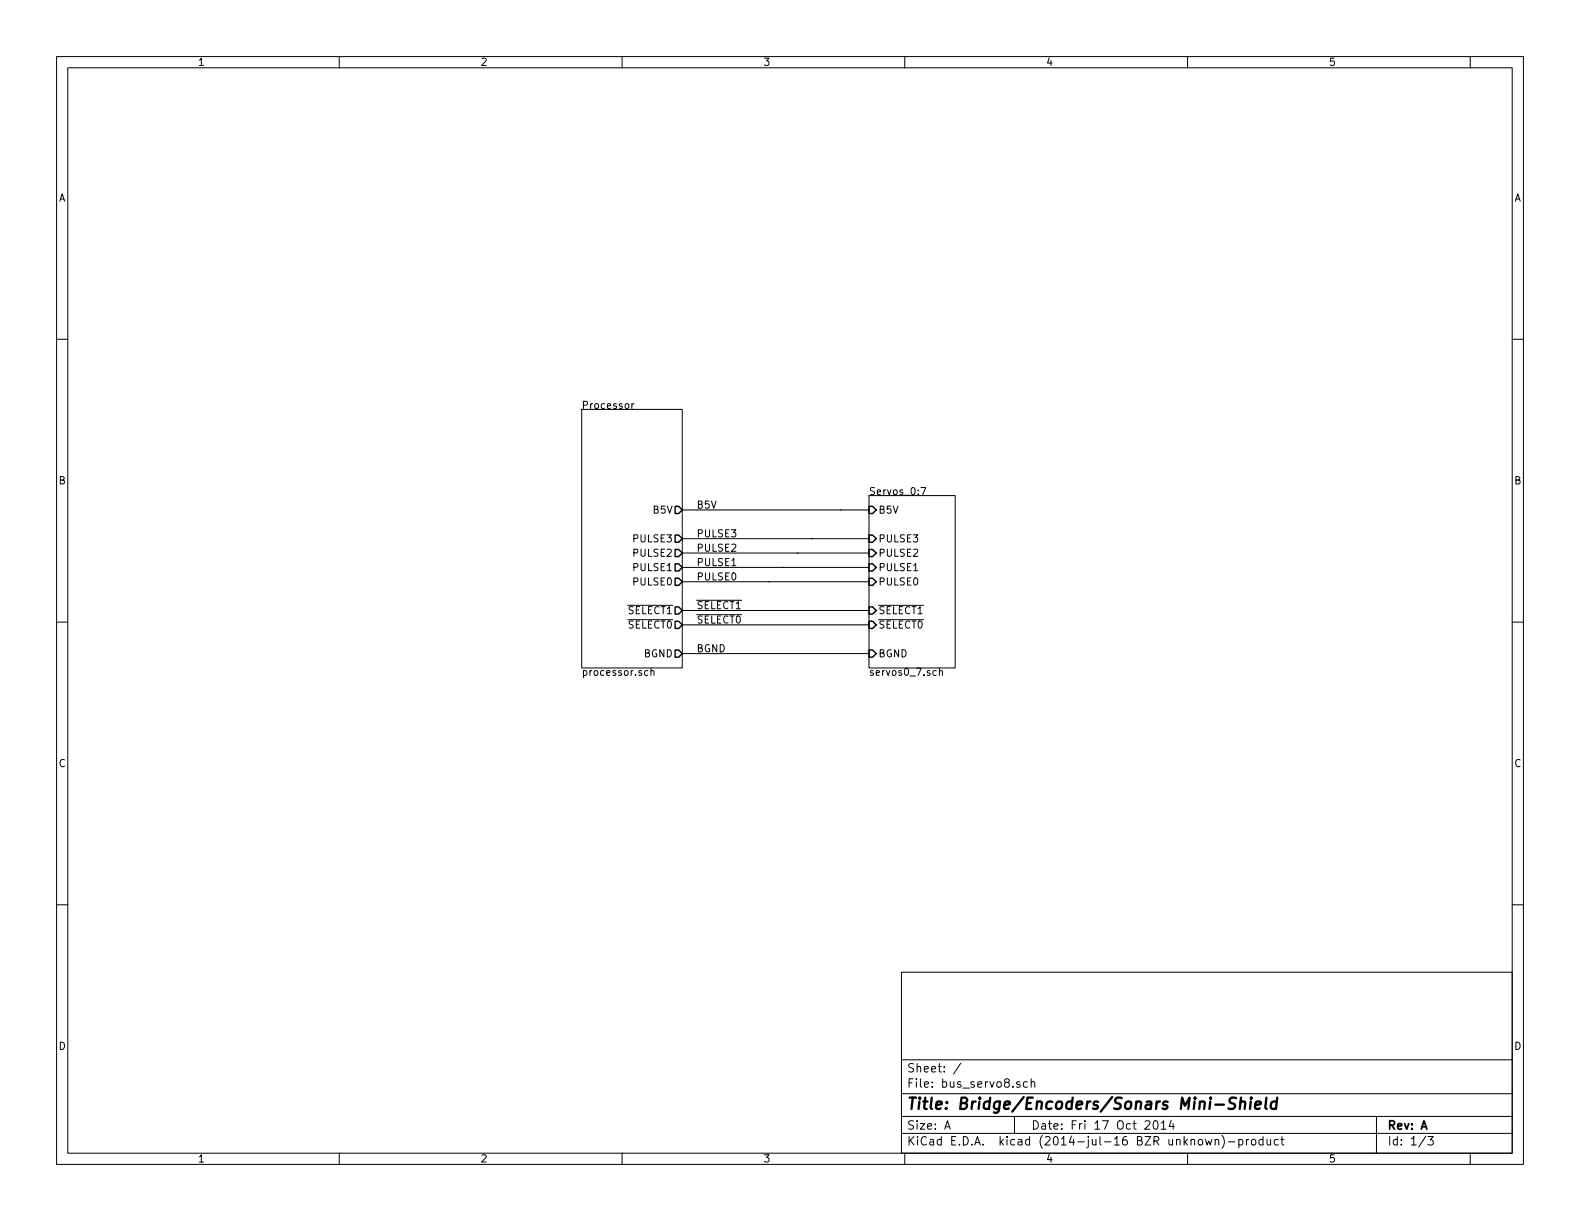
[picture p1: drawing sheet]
EESchema Schematic File Version 2
LIBS:bus_servo8
LIBS:power
LIBS:device
LIBS:transistors
LIBS:conn
LIBS:linear
LIBS:regul
LIBS:74xx
LIBS:cmos4000
LIBS:adc-dac
LIBS:memory
LIBS:xilinx
LIBS:special
LIBS:microcontrollers
LIBS:dsp
LIBS:microchip
LIBS:analog_switches
LIBS:motorola
LIBS:texas
LIBS:intel
LIBS:audio
LIBS:interface
LIBS:digital-audio
LIBS:philips
LIBS:display
LIBS:cypress
LIBS:siliconi
LIBS:opto
LIBS:atmel
LIBS:contrib
LIBS:valves
LIBS:bus_servo8-cache
EELAYER 25 0
EELAYER END
$Descr A 11000 8500
encoding utf-8
Sheet 1 3
Title "Bridge/Encoders/Sonars Mini-Shield"
Date "Fri 17 Oct 2014"
Rev "A"
Comp ""
Comment1 ""
Comment2 ""
Comment3 ""
Comment4 ""
$EndDescr
Wire Wire Line
	4750 4550 6050 4550
Wire Wire Line
	4750 4350 6050 4350
Wire Wire Line
	4750 4250 6050 4250
Wire Wire Line
	4750 4050 6050 4050
Wire Wire Line
	4750 3950 6050 3950
Wire Wire Line
	4750 3850 6050 3850
Wire Wire Line
	4750 3750 6050 3750
Wire Wire Line
	4750 3550 6050 3550
$Sheet
S 6050 3450 600  1200
U 543A0165
F0 "Servos_0:7" 50
F1 "servos0_7.sch" 50
F2 "BGND" I L 6050 4550 50 
F3 "PULSE3" I L 6050 3750 50 
F4 "PULSE2" I L 6050 3850 50 
F5 "PULSE1" I L 6050 3950 50 
F6 "PULSE0" I L 6050 4050 50 
F7 "~SELECT1" I L 6050 4250 50 
F8 "~SELECT0" I L 6050 4350 50 
F9 "B5V" I L 6050 3550 50 
$EndSheet
Text Label 4850 4550 0    50   ~ 0
BGND
Text Label 4850 3550 0    50   ~ 0
B5V
Text Label 4850 3750 0    50   ~ 0
PULSE3
Text Label 4850 3850 0    50   ~ 0
PULSE2
Text Label 4850 3950 0    50   ~ 0
PULSE1
Text Label 4850 4050 0    50   ~ 0
PULSE0
Text Label 4850 4250 0    50   ~ 0
~SELECT1
Text Label 4850 4350 0    50   ~ 0
~SELECT0
Wire Wire Line
	5350 4050 5350 4050
Wire Wire Line
	5450 3950 5450 3950
Wire Wire Line
	5550 3850 5550 3850
Wire Wire Line
	5650 3750 5650 3750
Wire Wire Line
	5850 3550 5850 3550
$Sheet
S 4050 2850 700  1800
U 543A0162
F0 "Processor" 50
F1 "processor.sch" 50
F2 "BGND" O R 4750 4550 50 
F3 "B5V" O R 4750 3550 50 
F4 "PULSE3" O R 4750 3750 50 
F5 "PULSE2" O R 4750 3850 50 
F6 "PULSE1" O R 4750 3950 50 
F7 "PULSE0" O R 4750 4050 50 
F8 "~SELECT1" O R 4750 4250 50 
F9 "~SELECT0" O R 4750 4350 50 
$EndSheet
$EndSCHEMATC
